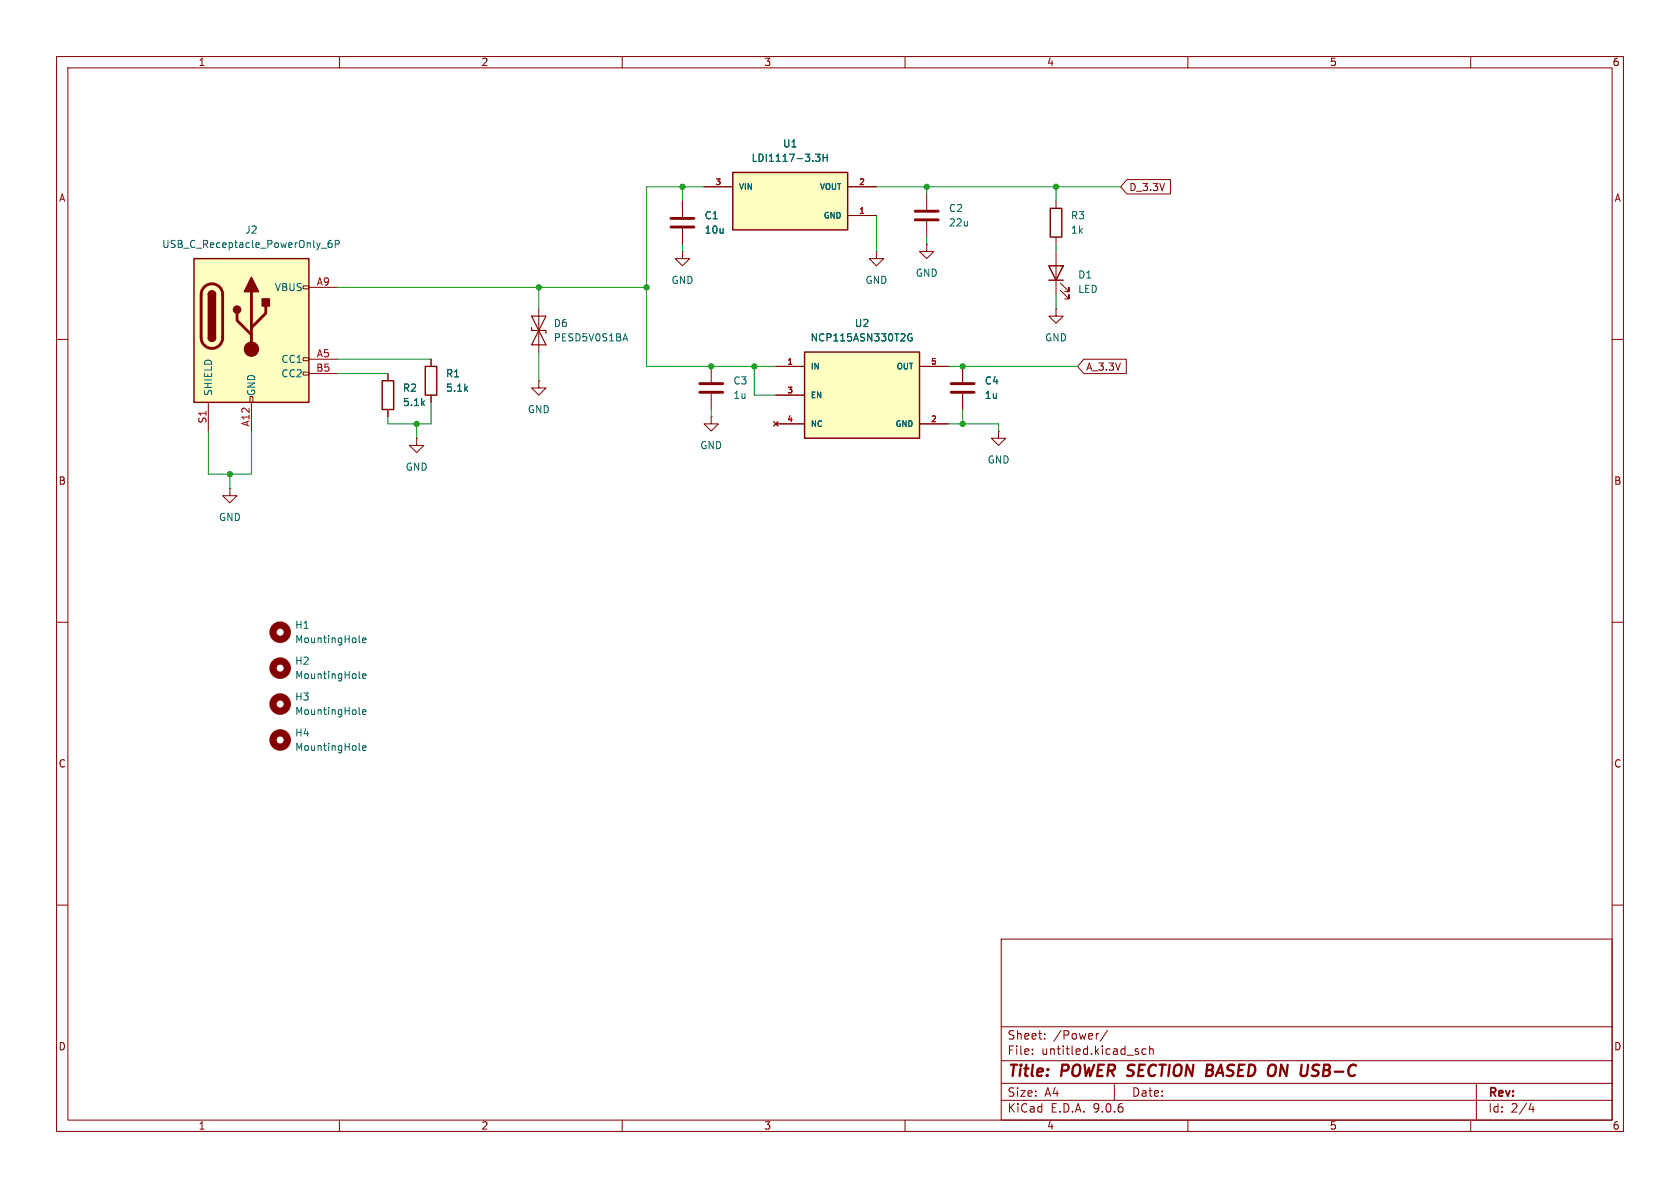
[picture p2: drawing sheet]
(kicad_sch
 (version 20250114)
 (generator "eeschema")
 (generator_version "9.0")
 (paper "A4")
 (title_block
  (title "POWER SECTION BASED ON USB-C"))
 (lib_symbols
  (symbol "Connector:USB_C_Receptacle_PowerOnly_6P"
   (pin_names
    (offset 1.016)) (exclude_from_sim no) (in_bom yes) (on_board yes)
   (property "Reference" "J" (at 0 16.51 0) (effects (font (size 1.27 1.27)) (justify bottom)))
   (property "Value" "USB_C_Receptacle_PowerOnly_6P" (at 0 13.97 0) (effects (font (size 1.27 1.27)) (justify bottom)))
   (property "Footprint" "" (at 3.81 2.54 0) (effects (font (size 1.27 1.27)) (hide yes)))
   (property "Datasheet" "https://www.usb.org/sites/default/files/documents/usb_type-c.zip" (at 0 0 0) (effects (font (size 1.27 1.27)) (hide yes)))
   (property "Description" "USB Power-Only 6P Type-C Receptacle connector" (at 0 0 0) (effects (font (size 1.27 1.27)) (hide yes)))
   (symbol "USB_C_Receptacle_PowerOnly_6P_0_0"
    (rectangle (start -0.254 -12.7) (end 0.254 -11.684) (stroke (width 0) (type default)) (fill (type none)))
    (rectangle (start 10.16 7.874) (end 9.144 7.366) (stroke (width 0) (type default)) (fill (type none)))
    (rectangle (start 10.16 -4.826) (end 9.144 -5.334) (stroke (width 0) (type default)) (fill (type none)))
    (rectangle (start 10.16 -7.366) (end 9.144 -7.874) (stroke (width 0) (type default)) (fill (type none))))
   (symbol "USB_C_Receptacle_PowerOnly_6P_0_1"
    (rectangle (start -10.16 12.7) (end 10.16 -12.7) (stroke (width 0.254) (type default)) (fill (type background)))
    (polyline (pts (xy -8.89 -1.27) (xy -8.89 6.35)) (stroke (width 0.508) (type default)) (fill (type none)))
    (rectangle (start -7.62 -1.27) (end -6.35 6.35) (stroke (width 0.254) (type default)) (fill (type outline)))
    (arc (start -7.62 6.35) (mid -6.985 6.9823) (end -6.35 6.35) (stroke (width 0.254) (type default)) (fill (type none)))
    (arc (start -7.62 6.35) (mid -6.985 6.9823) (end -6.35 6.35) (stroke (width 0.254) (type default)) (fill (type outline)))
    (arc (start -8.89 6.35) (mid -6.985 8.2467) (end -5.08 6.35) (stroke (width 0.508) (type default)) (fill (type none)))
    (arc (start -5.08 -1.27) (mid -6.985 -3.1667) (end -8.89 -1.27) (stroke (width 0.508) (type default)) (fill (type none)))
    (arc (start -6.35 -1.27) (mid -6.985 -1.9023) (end -7.62 -1.27) (stroke (width 0.254) (type default)) (fill (type none)))
    (arc (start -6.35 -1.27) (mid -6.985 -1.9023) (end -7.62 -1.27) (stroke (width 0.254) (type default)) (fill (type outline)))
    (polyline (pts (xy -5.08 6.35) (xy -5.08 -1.27)) (stroke (width 0.508) (type default)) (fill (type none)))
    (circle (center -2.54 3.683) (radius 0.635) (stroke (width 0.254) (type default)) (fill (type outline)))
    (polyline (pts (xy -1.27 6.858) (xy 0 9.398) (xy 1.27 6.858) (xy -1.27 6.858)) (stroke (width 0.254) (type default)) (fill (type outline)))
    (polyline (pts (xy 0 0.508) (xy 2.54 3.048) (xy 2.54 4.318)) (stroke (width 0.508) (type default)) (fill (type none)))
    (polyline (pts (xy 0 -0.762) (xy -2.54 1.778) (xy -2.54 3.048)) (stroke (width 0.508) (type default)) (fill (type none)))
    (polyline (pts (xy 0 -3.302) (xy 0 6.858)) (stroke (width 0.508) (type default)) (fill (type none)))
    (circle (center 0 -3.302) (radius 1.27) (stroke (width 0) (type default)) (fill (type outline)))
    (rectangle (start 1.905 4.318) (end 3.175 5.588) (stroke (width 0.254) (type default)) (fill (type outline))))
   (symbol "USB_C_Receptacle_PowerOnly_6P_1_1"
    (pin passive line (at -7.62 -17.78 90) (length 5.08) (name "SHIELD" (effects (font (size 1.27 1.27)))) (number "S1" (effects (font (size 1.27 1.27)))))
    (pin passive line (at 0 -17.78 90) (length 5.08) (name "GND" (effects (font (size 1.27 1.27)))) (number "A12" (effects (font (size 1.27 1.27)))))
    (pin passive line (at 0 -17.78 90) (length 5.08) (hide yes) (name "GND" (effects (font (size 1.27 1.27)))) (number "B12" (effects (font (size 1.27 1.27)))))
    (pin passive line (at 15.24 7.62 180) (length 5.08) (name "VBUS" (effects (font (size 1.27 1.27)))) (number "A9" (effects (font (size 1.27 1.27)))))
    (pin passive line (at 15.24 7.62 180) (length 5.08) (hide yes) (name "VBUS" (effects (font (size 1.27 1.27)))) (number "B9" (effects (font (size 1.27 1.27)))))
    (pin bidirectional line (at 15.24 -5.08 180) (length 5.08) (name "CC1" (effects (font (size 1.27 1.27)))) (number "A5" (effects (font (size 1.27 1.27)))))
    (pin bidirectional line (at 15.24 -7.62 180) (length 5.08) (name "CC2" (effects (font (size 1.27 1.27)))) (number "B5" (effects (font (size 1.27 1.27))))))
   (embedded_fonts no))
  (symbol "Device:C"
   (pin_numbers (hide yes))
   (pin_names
    (offset 0.254)) (exclude_from_sim no) (in_bom yes) (on_board yes)
   (property "Reference" "C" (at 0.635 2.54 0) (effects (font (size 1.27 1.27)) (justify left)))
   (property "Value" "C" (at 0.635 -2.54 0) (effects (font (size 1.27 1.27)) (justify left)))
   (property "Footprint" "" (at 0.9652 -3.81 0) (effects (font (size 1.27 1.27)) (hide yes)))
   (property "Datasheet" "~" (at 0 0 0) (effects (font (size 1.27 1.27)) (hide yes)))
   (property "Description" "Unpolarized capacitor" (at 0 0 0) (effects (font (size 1.27 1.27)) (hide yes)))
   (symbol "C_0_1"
    (polyline (pts (xy -2.032 0.762) (xy 2.032 0.762)) (stroke (width 0.508) (type default)) (fill (type none)))
    (polyline (pts (xy -2.032 -0.762) (xy 2.032 -0.762)) (stroke (width 0.508) (type default)) (fill (type none))))
   (symbol "C_1_1"
    (pin passive line (at 0 3.81 270) (length 2.794) (name "~" (effects (font (size 1.27 1.27)))) (number "1" (effects (font (size 1.27 1.27)))))
    (pin passive line (at 0 -3.81 90) (length 2.794) (name "~" (effects (font (size 1.27 1.27)))) (number "2" (effects (font (size 1.27 1.27))))))
   (embedded_fonts no))
  (symbol "Device:LED"
   (pin_numbers (hide yes))
   (pin_names
    (offset 1.016) (hide yes)) (exclude_from_sim no) (in_bom yes) (on_board yes)
   (property "Reference" "D" (at 0 2.54 0) (effects (font (size 1.27 1.27))))
   (property "Value" "LED" (at 0 -2.54 0) (effects (font (size 1.27 1.27))))
   (property "Footprint" "" (at 0 0 0) (effects (font (size 1.27 1.27)) (hide yes)))
   (property "Datasheet" "~" (at 0 0 0) (effects (font (size 1.27 1.27)) (hide yes)))
   (property "Description" "Light emitting diode" (at 0 0 0) (effects (font (size 1.27 1.27)) (hide yes)))
   (property "Sim.Pins" "1=K 2=A" (at 0 0 0) (effects (font (size 1.27 1.27)) (hide yes)))
   (symbol "LED_0_1"
    (polyline (pts (xy -3.048 -0.762) (xy -4.572 -2.286) (xy -3.81 -2.286) (xy -4.572 -2.286) (xy -4.572 -1.524)) (stroke (width 0) (type default)) (fill (type none)))
    (polyline (pts (xy -1.778 -0.762) (xy -3.302 -2.286) (xy -2.54 -2.286) (xy -3.302 -2.286) (xy -3.302 -1.524)) (stroke (width 0) (type default)) (fill (type none)))
    (polyline (pts (xy -1.27 0) (xy 1.27 0)) (stroke (width 0) (type default)) (fill (type none)))
    (polyline (pts (xy -1.27 -1.27) (xy -1.27 1.27)) (stroke (width 0.254) (type default)) (fill (type none)))
    (polyline (pts (xy 1.27 -1.27) (xy 1.27 1.27) (xy -1.27 0) (xy 1.27 -1.27)) (stroke (width 0.254) (type default)) (fill (type none))))
   (symbol "LED_1_1"
    (pin passive line (at -3.81 0 0) (length 2.54) (name "K" (effects (font (size 1.27 1.27)))) (number "1" (effects (font (size 1.27 1.27)))))
    (pin passive line (at 3.81 0 180) (length 2.54) (name "A" (effects (font (size 1.27 1.27)))) (number "2" (effects (font (size 1.27 1.27))))))
   (embedded_fonts no))
  (symbol "Device:R"
   (pin_numbers (hide yes))
   (pin_names
    (offset 0)) (exclude_from_sim no) (in_bom yes) (on_board yes)
   (property "Reference" "R" (at 2.032 0 90) (effects (font (size 1.27 1.27))))
   (property "Value" "R" (at 0 0 90) (effects (font (size 1.27 1.27))))
   (property "Footprint" "" (at -1.778 0 90) (effects (font (size 1.27 1.27)) (hide yes)))
   (property "Datasheet" "~" (at 0 0 0) (effects (font (size 1.27 1.27)) (hide yes)))
   (property "Description" "Resistor" (at 0 0 0) (effects (font (size 1.27 1.27)) (hide yes)))
   (symbol "R_0_1"
    (rectangle (start -1.016 -2.54) (end 1.016 2.54) (stroke (width 0.254) (type default)) (fill (type none))))
   (symbol "R_1_1"
    (pin passive line (at 0 3.81 270) (length 1.27) (name "~" (effects (font (size 1.27 1.27)))) (number "1" (effects (font (size 1.27 1.27)))))
    (pin passive line (at 0 -3.81 90) (length 1.27) (name "~" (effects (font (size 1.27 1.27)))) (number "2" (effects (font (size 1.27 1.27))))))
   (embedded_fonts no))
  (symbol "Diode:SD05_SOD323"
   (pin_numbers (hide yes))
   (pin_names
    (offset 1.016) (hide yes)) (exclude_from_sim no) (in_bom yes) (on_board yes)
   (property "Reference" "D" (at 0 2.54 0) (effects (font (size 1.27 1.27))))
   (property "Value" "SD05_SOD323" (at 0 -2.54 0) (effects (font (size 1.27 1.27))))
   (property "Footprint" "Diode_SMD:D_SOD-323" (at 0 -5.08 0) (effects (font (size 1.27 1.27)) (hide yes)))
   (property "Datasheet" "https://www.littelfuse.com/~/media/electronics/datasheets/tvs_diode_arrays/littelfuse_tvs_diode_array_sd_c_datasheet.pdf.pdf" (at 0 0 0) (effects (font (size 1.27 1.27)) (hide yes)))
   (property "Description" "5V, 450W Discrete Bidirectional TVS Diode, SOD-323" (at 0 0 0) (effects (font (size 1.27 1.27)) (hide yes)))
   (symbol "SD05_SOD323_0_1"
    (polyline (pts (xy -2.54 -1.27) (xy 0 0) (xy -2.54 1.27) (xy -2.54 -1.27)) (stroke (width 0.2032) (type default)) (fill (type none)))
    (polyline (pts (xy 0.508 1.27) (xy 0 1.27) (xy 0 -1.27) (xy -0.508 -1.27)) (stroke (width 0.2032) (type default)) (fill (type none)))
    (polyline (pts (xy 1.27 0) (xy -1.27 0)) (stroke (width 0) (type default)) (fill (type none)))
    (polyline (pts (xy 2.54 1.27) (xy 2.54 -1.27) (xy 0 0) (xy 2.54 1.27)) (stroke (width 0.2032) (type default)) (fill (type none))))
   (symbol "SD05_SOD323_1_1"
    (pin passive line (at -3.81 0 0) (length 2.54) (name "A1" (effects (font (size 1.27 1.27)))) (number "1" (effects (font (size 1.27 1.27)))))
    (pin passive line (at 3.81 0 180) (length 2.54) (name "A2" (effects (font (size 1.27 1.27)))) (number "2" (effects (font (size 1.27 1.27))))))
   (embedded_fonts no))
  (symbol "LDI1117-3.3H:LDI1117-3.3H"
   (pin_names
    (offset 1.016)) (exclude_from_sim no) (in_bom yes) (on_board yes)
   (property "Reference" "U" (at -10.16 5.588 0) (effects (font (size 1.27 1.27)) (justify left bottom)))
   (property "Value" "LDI1117-3.3H" (at -10.16 -7.62 0) (effects (font (size 1.27 1.27)) (justify left bottom)))
   (property "Footprint" "LDI1117-3.3H:SOT230P700X165-4N" (at 0 0 0) (effects (font (size 1.27 1.27)) (justify bottom) (hide yes)))
   (property "Datasheet" "" (at 0 0 0) (effects (font (size 1.27 1.27)) (hide yes)))
   (property "Description" "" (at 0 0 0) (effects (font (size 1.27 1.27)) (hide yes)))
   (property "MF" "Diotec" (at 0 0 0) (effects (font (size 1.27 1.27)) (justify bottom) (hide yes)))
   (property "SNAPEDA_PACKAGE_ID" "121820" (at 0 0 0) (effects (font (size 1.27 1.27)) (justify bottom) (hide yes)))
   (property "Package" "SOT-223 Diotec" (at 0 0 0) (effects (font (size 1.27 1.27)) (justify bottom) (hide yes)))
   (property "Price" "None" (at 0 0 0) (effects (font (size 1.27 1.27)) (justify bottom) (hide yes)))
   (property "Check_prices" "https://www.snapeda.com/parts/LDI1117-3.3H/Diotec/view-part/?ref=eda" (at 0 0 0) (effects (font (size 1.27 1.27)) (justify bottom) (hide yes)))
   (property "STANDARD" "Manufacturer Recommendations" (at 0 0 0) (effects (font (size 1.27 1.27)) (justify bottom) (hide yes)))
   (property "PARTREV" "N/A" (at 0 0 0) (effects (font (size 1.27 1.27)) (justify bottom) (hide yes)))
   (property "SnapEDA_Link" "https://www.snapeda.com/parts/LDI1117-3.3H/Diotec/view-part/?ref=snap" (at 0 0 0) (effects (font (size 1.27 1.27)) (justify bottom) (hide yes)))
   (property "MP" "LDI1117-3.3H" (at 0 0 0) (effects (font (size 1.27 1.27)) (justify bottom) (hide yes)))
   (property "Purchase-URL" "https://www.snapeda.com/api/url_track_click_mouser/?unipart_id=6296064&manufacturer=Diotec&part_name=LDI1117-3.3H&search_term=ldi1117-3.3h" (at 0 0 0) (effects (font (size 1.27 1.27)) (justify bottom) (hide yes)))
   (property "Description_1" "LDO, SOT-223, 20V, 3.267V, 3.333V, 125°C, 5mA" (at 0 0 0) (effects (font (size 1.27 1.27)) (justify bottom) (hide yes)))
   (property "MANUFACTURER" "Diotec Semiconductor" (at 0 0 0) (effects (font (size 1.27 1.27)) (justify bottom) (hide yes)))
   (property "Availability" "In Stock" (at 0 0 0) (effects (font (size 1.27 1.27)) (justify bottom) (hide yes)))
   (property "MAXIMUM_PACKAGE_HEIGHT" "1.65 mm" (at 0 0 0) (effects (font (size 1.27 1.27)) (justify bottom) (hide yes)))
   (symbol "LDI1117-3.3H_0_0"
    (rectangle (start -10.16 -5.08) (end 10.16 5.08) (stroke (width 0.254) (type default)) (fill (type background)))
    (pin input line (at -15.24 2.54 0) (length 5.08) (name "VIN" (effects (font (size 1.016 1.016)))) (number "3" (effects (font (size 1.016 1.016)))))
    (pin output line (at 15.24 2.54 180) (length 5.08) (name "VOUT" (effects (font (size 1.016 1.016)))) (number "2" (effects (font (size 1.016 1.016)))))
    (pin output line (at 15.24 2.54 180) (length 5.08) (hide yes) (name "VOUT" (effects (font (size 1.016 1.016)))) (number "4" (effects (font (size 1.016 1.016)))))
    (pin power_in line (at 15.24 -2.54 180) (length 5.08) (name "GND" (effects (font (size 1.016 1.016)))) (number "1" (effects (font (size 1.016 1.016))))))
   (embedded_fonts no))
  (symbol "Mechanical:MountingHole"
   (pin_names
    (offset 1.016)) (exclude_from_sim no) (in_bom no) (on_board yes)
   (property "Reference" "H" (at 0 5.08 0) (effects (font (size 1.27 1.27))))
   (property "Value" "MountingHole" (at 0 3.175 0) (effects (font (size 1.27 1.27))))
   (property "Footprint" "" (at 0 0 0) (effects (font (size 1.27 1.27)) (hide yes)))
   (property "Datasheet" "~" (at 0 0 0) (effects (font (size 1.27 1.27)) (hide yes)))
   (property "Description" "Mounting Hole without connection" (at 0 0 0) (effects (font (size 1.27 1.27)) (hide yes)))
   (symbol "MountingHole_0_1"
    (circle (center 0 0) (radius 1.27) (stroke (width 1.27) (type default)) (fill (type none))))
   (embedded_fonts no))
  (symbol "NCP115ASN330T2G:NCP115ASN330T2G"
   (pin_names
    (offset 1.016)) (exclude_from_sim no) (in_bom yes) (on_board yes)
   (property "Reference" "U" (at -10.16 8.382 0) (effects (font (size 1.27 1.27)) (justify left bottom)))
   (property "Value" "NCP115ASN330T2G" (at -10.16 -10.16 0) (effects (font (size 1.27 1.27)) (justify left bottom)))
   (property "Footprint" "NCP115ASN330T2G:SOT95P275X110-5N" (at 0 0 0) (effects (font (size 1.27 1.27)) (justify bottom) (hide yes)))
   (property "Datasheet" "" (at 0 0 0) (effects (font (size 1.27 1.27)) (hide yes)))
   (property "Description" "" (at 0 0 0) (effects (font (size 1.27 1.27)) (hide yes)))
   (property "MF" "ON Semiconductor" (at 0 0 0) (effects (font (size 1.27 1.27)) (justify bottom) (hide yes)))
   (property "MAXIMUM_PACKAGE_HEIGHT" "1.1mm" (at 0 0 0) (effects (font (size 1.27 1.27)) (justify bottom) (hide yes)))
   (property "Package" "TSOP-5 ON Semiconductor" (at 0 0 0) (effects (font (size 1.27 1.27)) (justify bottom) (hide yes)))
   (property "Price" "None" (at 0 0 0) (effects (font (size 1.27 1.27)) (justify bottom) (hide yes)))
   (property "Check_prices" "https://www.snapeda.com/parts/NCP115ASN330T2G/Onsemi/view-part/?ref=eda" (at 0 0 0) (effects (font (size 1.27 1.27)) (justify bottom) (hide yes)))
   (property "STANDARD" "IPC-7351B" (at 0 0 0) (effects (font (size 1.27 1.27)) (justify bottom) (hide yes)))
   (property "PARTREV" "5" (at 0 0 0) (effects (font (size 1.27 1.27)) (justify bottom) (hide yes)))
   (property "SnapEDA_Link" "https://www.snapeda.com/parts/NCP115ASN330T2G/Onsemi/view-part/?ref=snap" (at 0 0 0) (effects (font (size 1.27 1.27)) (justify bottom) (hide yes)))
   (property "MP" "NCP115ASN330T2G" (at 0 0 0) (effects (font (size 1.27 1.27)) (justify bottom) (hide yes)))
   (property "Purchase-URL" "https://www.snapeda.com/api/url_track_click_mouser/?unipart_id=3605646&manufacturer=ON Semiconductor&part_name=NCP115ASN330T2G&search_term=ncp115asn330" (at 0 0 0) (effects (font (size 1.27 1.27)) (justify bottom) (hide yes)))
   (property "Description_1" "Linear Voltage Regulator IC Positive Fixed 1 Output  300mA 5-TSOP" (at 0 0 0) (effects (font (size 1.27 1.27)) (justify bottom) (hide yes)))
   (property "Availability" "In Stock" (at 0 0 0) (effects (font (size 1.27 1.27)) (justify bottom) (hide yes)))
   (property "MANUFACTURER" "Onsemi" (at 0 0 0) (effects (font (size 1.27 1.27)) (justify bottom) (hide yes)))
   (symbol "NCP115ASN330T2G_0_0"
    (rectangle (start -10.16 -7.62) (end 10.16 7.62) (stroke (width 0.254) (type default)) (fill (type background)))
    (pin input line (at -15.24 5.08 0) (length 5.08) (name "IN" (effects (font (size 1.016 1.016)))) (number "1" (effects (font (size 1.016 1.016)))))
    (pin input line (at -15.24 0 0) (length 5.08) (name "EN" (effects (font (size 1.016 1.016)))) (number "3" (effects (font (size 1.016 1.016)))))
    (pin no_connect line (at -15.24 -5.08 0) (length 5.08) (name "NC" (effects (font (size 1.016 1.016)))) (number "4" (effects (font (size 1.016 1.016)))))
    (pin output line (at 15.24 5.08 180) (length 5.08) (name "OUT" (effects (font (size 1.016 1.016)))) (number "5" (effects (font (size 1.016 1.016)))))
    (pin power_in line (at 15.24 -5.08 180) (length 5.08) (name "GND" (effects (font (size 1.016 1.016)))) (number "2" (effects (font (size 1.016 1.016))))))
   (embedded_fonts no))
  (symbol "power:GND"
   (power)
   (pin_numbers (hide yes))
   (pin_names
    (offset 0) (hide yes)) (exclude_from_sim no) (in_bom yes) (on_board yes)
   (property "Reference" "#PWR" (at 0 -6.35 0) (effects (font (size 1.27 1.27)) (hide yes)))
   (property "Value" "GND" (at 0 -3.81 0) (effects (font (size 1.27 1.27))))
   (property "Footprint" "" (at 0 0 0) (effects (font (size 1.27 1.27)) (hide yes)))
   (property "Datasheet" "" (at 0 0 0) (effects (font (size 1.27 1.27)) (hide yes)))
   (property "Description" "Power symbol creates a global label with name \"GND\" , ground" (at 0 0 0) (effects (font (size 1.27 1.27)) (hide yes)))
   (symbol "GND_0_1"
    (polyline (pts (xy 0 0) (xy 0 -1.27) (xy 1.27 -1.27) (xy 0 -2.54) (xy -1.27 -1.27) (xy 0 -1.27)) (stroke (width 0) (type default)) (fill (type none))))
   (symbol "GND_1_1"
    (pin power_in line (at 0 0 270) (length 0) (name "~" (effects (font (size 1.27 1.27)))) (number "1" (effects (font (size 1.27 1.27))))))
   (embedded_fonts no)))
 (junction
  (at 133.35 64.77)
  (diameter 0)
  (color 0 0 0 0))
 (junction
  (at 73.66 74.93)
  (diameter 0)
  (color 0 0 0 0))
 (junction
  (at 40.64 83.82)
  (diameter 0)
  (color 0 0 0 0))
 (junction
  (at 170.18 74.93)
  (diameter 0)
  (color 0 0 0 0))
 (junction
  (at 170.18 64.77)
  (diameter 0)
  (color 0 0 0 0))
 (junction
  (at 186.69 33.02)
  (diameter 0)
  (color 0 0 0 0))
 (junction
  (at 120.65 33.02)
  (diameter 0)
  (color 0 0 0 0))
 (junction
  (at 125.73 64.77)
  (diameter 0)
  (color 0 0 0 0))
 (junction
  (at 114.3 50.8)
  (diameter 0)
  (color 0 0 0 0))
 (junction
  (at 163.83 33.02)
  (diameter 0)
  (color 0 0 0 0))
 (junction
  (at 95.25 50.8)
  (diameter 0)
  (color 0 0 0 0))
 (wire
  (pts (xy 76.2 71.12) (xy 76.2 74.93))
  (stroke (width 0) (type default)))
 (wire
  (pts (xy 120.65 43.18) (xy 120.65 44.45))
  (stroke (width 0) (type default)))
 (wire
  (pts (xy 73.66 74.93) (xy 76.2 74.93))
  (stroke (width 0) (type default)))
 (wire
  (pts (xy 170.18 64.77) (xy 190.5 64.77))
  (stroke (width 0) (type default)))
 (wire
  (pts (xy 44.45 76.2) (xy 44.45 83.82))
  (stroke (width 0) (type default)))
 (wire
  (pts (xy 167.64 74.93) (xy 170.18 74.93))
  (stroke (width 0) (type default)))
 (wire
  (pts (xy 59.69 66.04) (xy 68.58 66.04))
  (stroke (width 0) (type default)))
 (wire
  (pts (xy 68.58 73.66) (xy 68.58 74.93))
  (stroke (width 0) (type default)))
 (wire
  (pts (xy 36.83 76.2) (xy 36.83 83.82))
  (stroke (width 0) (type default)))
 (wire
  (pts (xy 170.18 72.39) (xy 170.18 74.93))
  (stroke (width 0) (type default)))
 (wire
  (pts (xy 114.3 64.77) (xy 125.73 64.77))
  (stroke (width 0) (type default)))
 (wire
  (pts (xy 59.69 50.8) (xy 95.25 50.8))
  (stroke (width 0) (type default)))
 (wire
  (pts (xy 59.69 63.5) (xy 76.2 63.5))
  (stroke (width 0) (type default)))
 (wire
  (pts (xy 163.83 33.02) (xy 163.83 34.29))
  (stroke (width 0) (type default)))
 (wire
  (pts (xy 186.69 33.02) (xy 198.12 33.02))
  (stroke (width 0) (type default)))
 (wire
  (pts (xy 120.65 33.02) (xy 124.46 33.02))
  (stroke (width 0) (type default)))
 (wire
  (pts (xy 133.35 69.85) (xy 137.16 69.85))
  (stroke (width 0) (type default)))
 (wire
  (pts (xy 186.69 52.07) (xy 186.69 54.61))
  (stroke (width 0) (type default)))
 (wire
  (pts (xy 95.25 62.23) (xy 95.25 67.31))
  (stroke (width 0) (type default)))
 (wire
  (pts (xy 133.35 64.77) (xy 133.35 69.85))
  (stroke (width 0) (type default)))
 (wire
  (pts (xy 95.25 50.8) (xy 95.25 54.61))
  (stroke (width 0) (type default)))
 (wire
  (pts (xy 154.94 33.02) (xy 163.83 33.02))
  (stroke (width 0) (type default)))
 (wire
  (pts (xy 176.53 74.93) (xy 176.53 76.2))
  (stroke (width 0) (type default)))
 (wire
  (pts (xy 68.58 74.93) (xy 73.66 74.93))
  (stroke (width 0) (type default)))
 (wire
  (pts (xy 186.69 33.02) (xy 186.69 35.56))
  (stroke (width 0) (type default)))
 (wire
  (pts (xy 73.66 74.93) (xy 73.66 77.47))
  (stroke (width 0) (type default)))
 (wire
  (pts (xy 170.18 64.77) (xy 167.64 64.77))
  (stroke (width 0) (type default)))
 (wire
  (pts (xy 154.94 38.1) (xy 154.94 44.45))
  (stroke (width 0) (type default)))
 (wire
  (pts (xy 40.64 83.82) (xy 44.45 83.82))
  (stroke (width 0) (type default)))
 (wire
  (pts (xy 163.83 33.02) (xy 186.69 33.02))
  (stroke (width 0) (type default)))
 (wire
  (pts (xy 36.83 83.82) (xy 40.64 83.82))
  (stroke (width 0) (type default)))
 (wire
  (pts (xy 114.3 50.8) (xy 114.3 64.77))
  (stroke (width 0) (type default)))
 (wire
  (pts (xy 133.35 64.77) (xy 137.16 64.77))
  (stroke (width 0) (type default)))
 (wire
  (pts (xy 125.73 64.77) (xy 133.35 64.77))
  (stroke (width 0) (type default)))
 (wire
  (pts (xy 95.25 50.8) (xy 114.3 50.8))
  (stroke (width 0) (type default)))
 (wire
  (pts (xy 120.65 35.56) (xy 120.65 33.02))
  (stroke (width 0) (type default)))
 (wire
  (pts (xy 125.73 72.39) (xy 125.73 73.66))
  (stroke (width 0) (type default)))
 (wire
  (pts (xy 114.3 33.02) (xy 114.3 50.8))
  (stroke (width 0) (type default)))
 (wire
  (pts (xy 114.3 33.02) (xy 120.65 33.02))
  (stroke (width 0) (type default)))
 (wire
  (pts (xy 40.64 83.82) (xy 40.64 86.36))
  (stroke (width 0) (type default)))
 (wire
  (pts (xy 163.83 41.91) (xy 163.83 43.18))
  (stroke (width 0) (type default)))
 (wire
  (pts (xy 170.18 74.93) (xy 176.53 74.93))
  (stroke (width 0) (type default)))
 (wire
  (pts (xy 186.69 43.18) (xy 186.69 44.45))
  (stroke (width 0) (type default)))
 (global_label "A_3.3V"
  (shape input)
  (at 190.5 64.77 0)
  (fields_autoplaced yes)
  (effects (font (size 1.27 1.27)) (justify left))
  (property "Intersheetrefs" "${INTERSHEET_REFS}" (at 199.6538 64.77 0) (effects (font (size 1.27 1.27)) (justify left) (hide yes))))
 (global_label "D_3.3V"
  (shape input)
  (at 198.12 33.02 0)
  (fields_autoplaced yes)
  (effects (font (size 1.27 1.27)) (justify left))
  (property "Intersheetrefs" "${INTERSHEET_REFS}" (at 207.4552 33.02 0) (effects (font (size 1.27 1.27)) (justify left) (hide yes))))
 (symbol
  (lib_id "Diode:SD05_SOD323")
  (at 95.25 58.42 90)
  (unit 1)
  (exclude_from_sim no)
  (in_bom yes)
  (on_board yes)
  (dnp no)
  (fields_autoplaced yes)
  (property "Reference" "D6" (at 97.79 57.1499 90) (effects (font (size 1.27 1.27)) (justify right)))
  (property "Value" "PESD5V0S1BA" (at 97.79 59.6899 90) (effects (font (size 1.27 1.27)) (justify right)))
  (property "Footprint" "Diode_SMD:D_SOD-323" (at 100.33 58.42 0) (effects (font (size 1.27 1.27)) (hide yes)))
  (property "Datasheet" "https://www.littelfuse.com/~/media/electronics/datasheets/tvs_diode_arrays/littelfuse_tvs_diode_array_sd_c_datasheet.pdf.pdf" (at 95.25 58.42 0) (effects (font (size 1.27 1.27)) (hide yes)))
  (property "Description" "5V, 450W Discrete Bidirectional TVS Diode, SOD-323" (at 95.25 58.42 0) (effects (font (size 1.27 1.27)) (hide yes)))
  (pin "2")
  (pin "1"))
 (symbol
  (lib_id "Device:C")
  (at 163.83 38.1 0)
  (unit 1)
  (exclude_from_sim no)
  (in_bom yes)
  (on_board yes)
  (dnp no)
  (fields_autoplaced yes)
  (property "Reference" "C2" (at 167.64 36.8299 0) (effects (font (size 1.27 1.27)) (justify left)))
  (property "Value" "22u" (at 167.64 39.3699 0) (effects (font (size 1.27 1.27)) (justify left)))
  (property "Footprint" "Capacitor_SMD:C_1206_3216Metric" (at 164.7952 41.91 0) (effects (font (size 1.27 1.27)) (hide yes)))
  (property "Datasheet" "~" (at 163.83 38.1 0) (effects (font (size 1.27 1.27)) (hide yes)))
  (property "Description" "Unpolarized capacitor" (at 163.83 38.1 0) (effects (font (size 1.27 1.27)) (hide yes)))
  (pin "1")
  (pin "2"))
 (symbol
  (lib_id "power:GND")
  (at 163.83 43.18 0)
  (unit 1)
  (exclude_from_sim no)
  (in_bom yes)
  (on_board yes)
  (dnp no)
  (fields_autoplaced yes)
  (property "Reference" "#PWR03" (at 163.83 49.53 0) (effects (font (size 1.27 1.27)) (hide yes)))
  (property "Value" "GND" (at 163.83 48.26 0) (effects (font (size 1.27 1.27))))
  (property "Footprint" "" (at 163.83 43.18 0) (effects (font (size 1.27 1.27)) (hide yes)))
  (property "Datasheet" "" (at 163.83 43.18 0) (effects (font (size 1.27 1.27)) (hide yes)))
  (property "Description" "Power symbol creates a global label with name \"GND\" , ground" (at 163.83 43.18 0) (effects (font (size 1.27 1.27)) (hide yes)))
  (pin "1"))
 (symbol
  (lib_id "Connector:USB_C_Receptacle_PowerOnly_6P")
  (at 44.45 58.42 0)
  (unit 1)
  (exclude_from_sim no)
  (in_bom yes)
  (on_board yes)
  (dnp no)
  (fields_autoplaced yes)
  (property "Reference" "J2" (at 44.45 40.64 0) (effects (font (size 1.27 1.27))))
  (property "Value" "USB_C_Receptacle_PowerOnly_6P" (at 44.45 43.18 0) (effects (font (size 1.27 1.27))))
  (property "Footprint" "Connector_USB:USB_C_Receptacle_GCT_USB4135-GF-A_6P_TopMnt_Horizontal" (at 48.26 55.88 0) (effects (font (size 1.27 1.27)) (hide yes)))
  (property "Datasheet" "https://www.usb.org/sites/default/files/documents/usb_type-c.zip" (at 44.45 58.42 0) (effects (font (size 1.27 1.27)) (hide yes)))
  (property "Description" "USB Power-Only 6P Type-C Receptacle connector" (at 44.45 58.42 0) (effects (font (size 1.27 1.27)) (hide yes)))
  (pin "S1")
  (pin "A12")
  (pin "B5")
  (pin "B9")
  (pin "A5")
  (pin "A9")
  (pin "B12"))
 (symbol
  (lib_id "power:GND")
  (at 73.66 77.47 0)
  (unit 1)
  (exclude_from_sim no)
  (in_bom yes)
  (on_board yes)
  (dnp no)
  (fields_autoplaced yes)
  (property "Reference" "#PWR02" (at 73.66 83.82 0) (effects (font (size 1.27 1.27)) (hide yes)))
  (property "Value" "GND" (at 73.66 82.55 0) (effects (font (size 1.27 1.27))))
  (property "Footprint" "" (at 73.66 77.47 0) (effects (font (size 1.27 1.27)) (hide yes)))
  (property "Datasheet" "" (at 73.66 77.47 0) (effects (font (size 1.27 1.27)) (hide yes)))
  (property "Description" "Power symbol creates a global label with name \"GND\" , ground" (at 73.66 77.47 0) (effects (font (size 1.27 1.27)) (hide yes)))
  (pin "1"))
 (symbol
  (lib_id "Device:C")
  (at 125.73 68.58 0)
  (unit 1)
  (exclude_from_sim no)
  (in_bom yes)
  (on_board yes)
  (dnp no)
  (fields_autoplaced yes)
  (property "Reference" "C3" (at 129.54 67.3099 0) (effects (font (size 1.27 1.27)) (justify left)))
  (property "Value" "1u" (at 129.54 69.8499 0) (effects (font (size 1.27 1.27)) (justify left)))
  (property "Footprint" "Capacitor_SMD:C_0805_2012Metric" (at 126.6952 72.39 0) (effects (font (size 1.27 1.27)) (hide yes)))
  (property "Datasheet" "~" (at 125.73 68.58 0) (effects (font (size 1.27 1.27)) (hide yes)))
  (property "Description" "Unpolarized capacitor" (at 125.73 68.58 0) (effects (font (size 1.27 1.27)) (hide yes)))
  (pin "2")
  (pin "1"))
 (symbol
  (lib_id "power:GND")
  (at 186.69 54.61 0)
  (unit 1)
  (exclude_from_sim no)
  (in_bom yes)
  (on_board yes)
  (dnp no)
  (fields_autoplaced yes)
  (property "Reference" "#PWR08" (at 186.69 60.96 0) (effects (font (size 1.27 1.27)) (hide yes)))
  (property "Value" "GND" (at 186.69 59.69 0) (effects (font (size 1.27 1.27))))
  (property "Footprint" "" (at 186.69 54.61 0) (effects (font (size 1.27 1.27)) (hide yes)))
  (property "Datasheet" "" (at 186.69 54.61 0) (effects (font (size 1.27 1.27)) (hide yes)))
  (property "Description" "Power symbol creates a global label with name \"GND\" , ground" (at 186.69 54.61 0) (effects (font (size 1.27 1.27)) (hide yes)))
  (pin "1"))
 (symbol
  (lib_id "Device:C")
  (at 120.65 39.37 0)
  (unit 1)
  (exclude_from_sim no)
  (in_bom yes)
  (on_board yes)
  (dnp no)
  (fields_autoplaced yes)
  (property "Reference" "C1" (at 124.46 38.0999 0) (effects (font (size 1.27 1.27)) (justify left)))
  (property "Value" "10u" (at 124.46 40.6399 0) (effects (font (size 1.27 1.27)) (justify left)))
  (property "Footprint" "Capacitor_SMD:C_1206_3216Metric" (at 121.6152 43.18 0) (effects (font (size 1.27 1.27)) (hide yes)))
  (property "Datasheet" "~" (at 120.65 39.37 0) (effects (font (size 1.27 1.27)) (hide yes)))
  (property "Description" "Unpolarized capacitor" (at 120.65 39.37 0) (effects (font (size 1.27 1.27)) (hide yes)))
  (pin "1")
  (pin "2"))
 (symbol
  (lib_id "Device:LED")
  (at 186.69 48.26 90)
  (unit 1)
  (exclude_from_sim no)
  (in_bom yes)
  (on_board yes)
  (dnp no)
  (fields_autoplaced yes)
  (property "Reference" "D1" (at 190.5 48.5774 90) (effects (font (size 1.27 1.27)) (justify right)))
  (property "Value" "LED" (at 190.5 51.1174 90) (effects (font (size 1.27 1.27)) (justify right)))
  (property "Footprint" "Capacitor_SMD:C_0805_2012Metric" (at 186.69 48.26 0) (effects (font (size 1.27 1.27)) (hide yes)))
  (property "Datasheet" "~" (at 186.69 48.26 0) (effects (font (size 1.27 1.27)) (hide yes)))
  (property "Description" "Light emitting diode" (at 186.69 48.26 0) (effects (font (size 1.27 1.27)) (hide yes)))
  (property "Sim.Pins" "1=K 2=A" (at 186.69 48.26 0) (effects (font (size 1.27 1.27)) (hide yes)))
  (pin "1")
  (pin "2"))
 (symbol
  (lib_id "power:GND")
  (at 125.73 73.66 0)
  (unit 1)
  (exclude_from_sim no)
  (in_bom yes)
  (on_board yes)
  (dnp no)
  (fields_autoplaced yes)
  (property "Reference" "#PWR06" (at 125.73 80.01 0) (effects (font (size 1.27 1.27)) (hide yes)))
  (property "Value" "GND" (at 125.73 78.74 0) (effects (font (size 1.27 1.27))))
  (property "Footprint" "" (at 125.73 73.66 0) (effects (font (size 1.27 1.27)) (hide yes)))
  (property "Datasheet" "" (at 125.73 73.66 0) (effects (font (size 1.27 1.27)) (hide yes)))
  (property "Description" "Power symbol creates a global label with name \"GND\" , ground" (at 125.73 73.66 0) (effects (font (size 1.27 1.27)) (hide yes)))
  (pin "1"))
 (symbol
  (lib_id "Mechanical:MountingHole")
  (at 49.53 124.46 0)
  (unit 1)
  (exclude_from_sim no)
  (in_bom no)
  (on_board yes)
  (dnp no)
  (fields_autoplaced yes)
  (property "Reference" "H3" (at 52.07 123.1899 0) (effects (font (size 1.27 1.27)) (justify left)))
  (property "Value" "MountingHole" (at 52.07 125.7299 0) (effects (font (size 1.27 1.27)) (justify left)))
  (property "Footprint" "MountingHole:MountingHole_2.2mm_M2" (at 49.53 124.46 0) (effects (font (size 1.27 1.27)) (hide yes)))
  (property "Datasheet" "~" (at 49.53 124.46 0) (effects (font (size 1.27 1.27)) (hide yes)))
  (property "Description" "Mounting Hole without connection" (at 49.53 124.46 0) (effects (font (size 1.27 1.27)) (hide yes))))
 (symbol
  (lib_id "Device:R")
  (at 186.69 39.37 0)
  (unit 1)
  (exclude_from_sim no)
  (in_bom yes)
  (on_board yes)
  (dnp no)
  (fields_autoplaced yes)
  (property "Reference" "R3" (at 189.23 38.0999 0) (effects (font (size 1.27 1.27)) (justify left)))
  (property "Value" "1k" (at 189.23 40.6399 0) (effects (font (size 1.27 1.27)) (justify left)))
  (property "Footprint" "Capacitor_SMD:C_0805_2012Metric" (at 184.912 39.37 90) (effects (font (size 1.27 1.27)) (hide yes)))
  (property "Datasheet" "~" (at 186.69 39.37 0) (effects (font (size 1.27 1.27)) (hide yes)))
  (property "Description" "Resistor" (at 186.69 39.37 0) (effects (font (size 1.27 1.27)) (hide yes)))
  (pin "2")
  (pin "1"))
 (symbol
  (lib_id "LDI1117-3.3H:LDI1117-3.3H")
  (at 139.7 35.56 0)
  (unit 1)
  (exclude_from_sim no)
  (in_bom yes)
  (on_board yes)
  (dnp no)
  (fields_autoplaced yes)
  (property "Reference" "U1" (at 139.7 25.4 0) (effects (font (size 1.27 1.27))))
  (property "Value" "LDI1117-3.3H" (at 139.7 27.94 0) (effects (font (size 1.27 1.27))))
  (property "Footprint" "LDI1117-3.3H:SOT230P700X165-4N" (at 139.7 35.56 0) (effects (font (size 1.27 1.27)) (justify bottom) (hide yes)))
  (property "Datasheet" "" (at 139.7 35.56 0) (effects (font (size 1.27 1.27)) (hide yes)))
  (property "Description" "" (at 139.7 35.56 0) (effects (font (size 1.27 1.27)) (hide yes)))
  (property "MF" "Diotec" (at 139.7 35.56 0) (effects (font (size 1.27 1.27)) (justify bottom) (hide yes)))
  (property "SNAPEDA_PACKAGE_ID" "121820" (at 139.7 35.56 0) (effects (font (size 1.27 1.27)) (justify bottom) (hide yes)))
  (property "Package" "SOT-223 Diotec" (at 139.7 35.56 0) (effects (font (size 1.27 1.27)) (justify bottom) (hide yes)))
  (property "Price" "None" (at 139.7 35.56 0) (effects (font (size 1.27 1.27)) (justify bottom) (hide yes)))
  (property "Check_prices" "https://www.snapeda.com/parts/LDI1117-3.3H/Diotec/view-part/?ref=eda" (at 139.7 35.56 0) (effects (font (size 1.27 1.27)) (justify bottom) (hide yes)))
  (property "STANDARD" "Manufacturer Recommendations" (at 139.7 35.56 0) (effects (font (size 1.27 1.27)) (justify bottom) (hide yes)))
  (property "PARTREV" "N/A" (at 139.7 35.56 0) (effects (font (size 1.27 1.27)) (justify bottom) (hide yes)))
  (property "SnapEDA_Link" "https://www.snapeda.com/parts/LDI1117-3.3H/Diotec/view-part/?ref=snap" (at 139.7 35.56 0) (effects (font (size 1.27 1.27)) (justify bottom) (hide yes)))
  (property "MP" "LDI1117-3.3H" (at 139.7 35.56 0) (effects (font (size 1.27 1.27)) (justify bottom) (hide yes)))
  (property "Purchase-URL" "https://www.snapeda.com/api/url_track_click_mouser/?unipart_id=6296064&manufacturer=Diotec&part_name=LDI1117-3.3H&search_term=ldi1117-3.3h" (at 139.7 35.56 0) (effects (font (size 1.27 1.27)) (justify bottom) (hide yes)))
  (property "Description_1" "LDO, SOT-223, 20V, 3.267V, 3.333V, 125°C, 5mA" (at 139.7 35.56 0) (effects (font (size 1.27 1.27)) (justify bottom) (hide yes)))
  (property "MANUFACTURER" "Diotec Semiconductor" (at 139.7 35.56 0) (effects (font (size 1.27 1.27)) (justify bottom) (hide yes)))
  (property "Availability" "In Stock" (at 139.7 35.56 0) (effects (font (size 1.27 1.27)) (justify bottom) (hide yes)))
  (property "MAXIMUM_PACKAGE_HEIGHT" "1.65 mm" (at 139.7 35.56 0) (effects (font (size 1.27 1.27)) (justify bottom) (hide yes)))
  (pin "2")
  (pin "3")
  (pin "1")
  (pin "4"))
 (symbol
  (lib_id "power:GND")
  (at 95.25 67.31 0)
  (unit 1)
  (exclude_from_sim no)
  (in_bom yes)
  (on_board yes)
  (dnp no)
  (fields_autoplaced yes)
  (property "Reference" "#PWR041" (at 95.25 73.66 0) (effects (font (size 1.27 1.27)) (hide yes)))
  (property "Value" "GND" (at 95.25 72.39 0) (effects (font (size 1.27 1.27))))
  (property "Footprint" "" (at 95.25 67.31 0) (effects (font (size 1.27 1.27)) (hide yes)))
  (property "Datasheet" "" (at 95.25 67.31 0) (effects (font (size 1.27 1.27)) (hide yes)))
  (property "Description" "Power symbol creates a global label with name \"GND\" , ground" (at 95.25 67.31 0) (effects (font (size 1.27 1.27)) (hide yes)))
  (pin "1"))
 (symbol
  (lib_id "power:GND")
  (at 176.53 76.2 0)
  (unit 1)
  (exclude_from_sim no)
  (in_bom yes)
  (on_board yes)
  (dnp no)
  (fields_autoplaced yes)
  (property "Reference" "#PWR07" (at 176.53 82.55 0) (effects (font (size 1.27 1.27)) (hide yes)))
  (property "Value" "GND" (at 176.53 81.28 0) (effects (font (size 1.27 1.27))))
  (property "Footprint" "" (at 176.53 76.2 0) (effects (font (size 1.27 1.27)) (hide yes)))
  (property "Datasheet" "" (at 176.53 76.2 0) (effects (font (size 1.27 1.27)) (hide yes)))
  (property "Description" "Power symbol creates a global label with name \"GND\" , ground" (at 176.53 76.2 0) (effects (font (size 1.27 1.27)) (hide yes)))
  (pin "1"))
 (symbol
  (lib_id "NCP115ASN330T2G:NCP115ASN330T2G")
  (at 152.4 69.85 0)
  (unit 1)
  (exclude_from_sim no)
  (in_bom yes)
  (on_board yes)
  (dnp no)
  (fields_autoplaced yes)
  (property "Reference" "U2" (at 152.4 57.15 0) (effects (font (size 1.27 1.27))))
  (property "Value" "NCP115ASN330T2G" (at 152.4 59.69 0) (effects (font (size 1.27 1.27))))
  (property "Footprint" "Package_SO:TSOP-5_1.65x3.05mm_P0.95mm" (at 152.4 69.85 0) (effects (font (size 1.27 1.27)) (justify bottom) (hide yes)))
  (property "Datasheet" "" (at 152.4 69.85 0) (effects (font (size 1.27 1.27)) (hide yes)))
  (property "Description" "" (at 152.4 69.85 0) (effects (font (size 1.27 1.27)) (hide yes)))
  (property "MF" "ON Semiconductor" (at 152.4 69.85 0) (effects (font (size 1.27 1.27)) (justify bottom) (hide yes)))
  (property "MAXIMUM_PACKAGE_HEIGHT" "1.1mm" (at 152.4 69.85 0) (effects (font (size 1.27 1.27)) (justify bottom) (hide yes)))
  (property "Package" "TSOP-5 ON Semiconductor" (at 152.4 69.85 0) (effects (font (size 1.27 1.27)) (justify bottom) (hide yes)))
  (property "Price" "None" (at 152.4 69.85 0) (effects (font (size 1.27 1.27)) (justify bottom) (hide yes)))
  (property "Check_prices" "https://www.snapeda.com/parts/NCP115ASN330T2G/Onsemi/view-part/?ref=eda" (at 152.4 69.85 0) (effects (font (size 1.27 1.27)) (justify bottom) (hide yes)))
  (property "STANDARD" "IPC-7351B" (at 152.4 69.85 0) (effects (font (size 1.27 1.27)) (justify bottom) (hide yes)))
  (property "PARTREV" "5" (at 152.4 69.85 0) (effects (font (size 1.27 1.27)) (justify bottom) (hide yes)))
  (property "SnapEDA_Link" "https://www.snapeda.com/parts/NCP115ASN330T2G/Onsemi/view-part/?ref=snap" (at 152.4 69.85 0) (effects (font (size 1.27 1.27)) (justify bottom) (hide yes)))
  (property "MP" "NCP115ASN330T2G" (at 152.4 69.85 0) (effects (font (size 1.27 1.27)) (justify bottom) (hide yes)))
  (property "Purchase-URL" "https://www.snapeda.com/api/url_track_click_mouser/?unipart_id=3605646&manufacturer=ON Semiconductor&part_name=NCP115ASN330T2G&search_term=ncp115asn330" (at 152.4 69.85 0) (effects (font (size 1.27 1.27)) (justify bottom) (hide yes)))
  (property "Description_1" "Linear Voltage Regulator IC Positive Fixed 1 Output  300mA 5-TSOP" (at 152.4 69.85 0) (effects (font (size 1.27 1.27)) (justify bottom) (hide yes)))
  (property "Availability" "In Stock" (at 152.4 69.85 0) (effects (font (size 1.27 1.27)) (justify bottom) (hide yes)))
  (property "MANUFACTURER" "Onsemi" (at 152.4 69.85 0) (effects (font (size 1.27 1.27)) (justify bottom) (hide yes)))
  (pin "3")
  (pin "5")
  (pin "1")
  (pin "4")
  (pin "2"))
 (symbol
  (lib_id "Device:R")
  (at 68.58 69.85 0)
  (unit 1)
  (exclude_from_sim no)
  (in_bom yes)
  (on_board yes)
  (dnp no)
  (fields_autoplaced yes)
  (property "Reference" "R2" (at 71.12 68.5799 0) (effects (font (size 1.27 1.27)) (justify left)))
  (property "Value" "5.1k" (at 71.12 71.1199 0) (effects (font (size 1.27 1.27)) (justify left)))
  (property "Footprint" "Capacitor_SMD:C_0805_2012Metric" (at 66.802 69.85 90) (effects (font (size 1.27 1.27)) (hide yes)))
  (property "Datasheet" "~" (at 68.58 69.85 0) (effects (font (size 1.27 1.27)) (hide yes)))
  (property "Description" "Resistor" (at 68.58 69.85 0) (effects (font (size 1.27 1.27)) (hide yes)))
  (pin "1")
  (pin "2"))
 (symbol
  (lib_id "Mechanical:MountingHole")
  (at 49.53 130.81 0)
  (unit 1)
  (exclude_from_sim no)
  (in_bom no)
  (on_board yes)
  (dnp no)
  (fields_autoplaced yes)
  (property "Reference" "H4" (at 52.07 129.5399 0) (effects (font (size 1.27 1.27)) (justify left)))
  (property "Value" "MountingHole" (at 52.07 132.0799 0) (effects (font (size 1.27 1.27)) (justify left)))
  (property "Footprint" "MountingHole:MountingHole_2.2mm_M2" (at 49.53 130.81 0) (effects (font (size 1.27 1.27)) (hide yes)))
  (property "Datasheet" "~" (at 49.53 130.81 0) (effects (font (size 1.27 1.27)) (hide yes)))
  (property "Description" "Mounting Hole without connection" (at 49.53 130.81 0) (effects (font (size 1.27 1.27)) (hide yes))))
 (symbol
  (lib_id "Device:R")
  (at 76.2 67.31 0)
  (unit 1)
  (exclude_from_sim no)
  (in_bom yes)
  (on_board yes)
  (dnp no)
  (fields_autoplaced yes)
  (property "Reference" "R1" (at 78.74 66.0399 0) (effects (font (size 1.27 1.27)) (justify left)))
  (property "Value" "5.1k" (at 78.74 68.5799 0) (effects (font (size 1.27 1.27)) (justify left)))
  (property "Footprint" "Capacitor_SMD:C_0805_2012Metric" (at 74.422 67.31 90) (effects (font (size 1.27 1.27)) (hide yes)))
  (property "Datasheet" "~" (at 76.2 67.31 0) (effects (font (size 1.27 1.27)) (hide yes)))
  (property "Description" "Resistor" (at 76.2 67.31 0) (effects (font (size 1.27 1.27)) (hide yes)))
  (pin "2")
  (pin "1"))
 (symbol
  (lib_id "power:GND")
  (at 40.64 86.36 0)
  (unit 1)
  (exclude_from_sim no)
  (in_bom yes)
  (on_board yes)
  (dnp no)
  (fields_autoplaced yes)
  (property "Reference" "#PWR01" (at 40.64 92.71 0) (effects (font (size 1.27 1.27)) (hide yes)))
  (property "Value" "GND" (at 40.64 91.44 0) (effects (font (size 1.27 1.27))))
  (property "Footprint" "" (at 40.64 86.36 0) (effects (font (size 1.27 1.27)) (hide yes)))
  (property "Datasheet" "" (at 40.64 86.36 0) (effects (font (size 1.27 1.27)) (hide yes)))
  (property "Description" "Power symbol creates a global label with name \"GND\" , ground" (at 40.64 86.36 0) (effects (font (size 1.27 1.27)) (hide yes)))
  (pin "1"))
 (symbol
  (lib_id "Mechanical:MountingHole")
  (at 49.53 111.76 0)
  (unit 1)
  (exclude_from_sim no)
  (in_bom no)
  (on_board yes)
  (dnp no)
  (fields_autoplaced yes)
  (property "Reference" "H1" (at 52.07 110.4899 0) (effects (font (size 1.27 1.27)) (justify left)))
  (property "Value" "MountingHole" (at 52.07 113.0299 0) (effects (font (size 1.27 1.27)) (justify left)))
  (property "Footprint" "MountingHole:MountingHole_2.2mm_M2" (at 49.53 111.76 0) (effects (font (size 1.27 1.27)) (hide yes)))
  (property "Datasheet" "~" (at 49.53 111.76 0) (effects (font (size 1.27 1.27)) (hide yes)))
  (property "Description" "Mounting Hole without connection" (at 49.53 111.76 0) (effects (font (size 1.27 1.27)) (hide yes))))
 (symbol
  (lib_id "power:GND")
  (at 154.94 44.45 0)
  (unit 1)
  (exclude_from_sim no)
  (in_bom yes)
  (on_board yes)
  (dnp no)
  (fields_autoplaced yes)
  (property "Reference" "#PWR05" (at 154.94 50.8 0) (effects (font (size 1.27 1.27)) (hide yes)))
  (property "Value" "GND" (at 154.94 49.53 0) (effects (font (size 1.27 1.27))))
  (property "Footprint" "" (at 154.94 44.45 0) (effects (font (size 1.27 1.27)) (hide yes)))
  (property "Datasheet" "" (at 154.94 44.45 0) (effects (font (size 1.27 1.27)) (hide yes)))
  (property "Description" "Power symbol creates a global label with name \"GND\" , ground" (at 154.94 44.45 0) (effects (font (size 1.27 1.27)) (hide yes)))
  (pin "1"))
 (symbol
  (lib_id "Device:C")
  (at 170.18 68.58 0)
  (unit 1)
  (exclude_from_sim no)
  (in_bom yes)
  (on_board yes)
  (dnp no)
  (fields_autoplaced yes)
  (property "Reference" "C4" (at 173.99 67.3099 0) (effects (font (size 1.27 1.27)) (justify left)))
  (property "Value" "1u" (at 173.99 69.8499 0) (effects (font (size 1.27 1.27)) (justify left)))
  (property "Footprint" "Capacitor_SMD:C_0805_2012Metric" (at 171.1452 72.39 0) (effects (font (size 1.27 1.27)) (hide yes)))
  (property "Datasheet" "~" (at 170.18 68.58 0) (effects (font (size 1.27 1.27)) (hide yes)))
  (property "Description" "Unpolarized capacitor" (at 170.18 68.58 0) (effects (font (size 1.27 1.27)) (hide yes)))
  (pin "2")
  (pin "1"))
 (symbol
  (lib_id "Mechanical:MountingHole")
  (at 49.53 118.11 0)
  (unit 1)
  (exclude_from_sim no)
  (in_bom no)
  (on_board yes)
  (dnp no)
  (fields_autoplaced yes)
  (property "Reference" "H2" (at 52.07 116.8399 0) (effects (font (size 1.27 1.27)) (justify left)))
  (property "Value" "MountingHole" (at 52.07 119.3799 0) (effects (font (size 1.27 1.27)) (justify left)))
  (property "Footprint" "MountingHole:MountingHole_2.2mm_M2" (at 49.53 118.11 0) (effects (font (size 1.27 1.27)) (hide yes)))
  (property "Datasheet" "~" (at 49.53 118.11 0) (effects (font (size 1.27 1.27)) (hide yes)))
  (property "Description" "Mounting Hole without connection" (at 49.53 118.11 0) (effects (font (size 1.27 1.27)) (hide yes))))
 (symbol
  (lib_id "power:GND")
  (at 120.65 44.45 0)
  (unit 1)
  (exclude_from_sim no)
  (in_bom yes)
  (on_board yes)
  (dnp no)
  (fields_autoplaced yes)
  (property "Reference" "#PWR04" (at 120.65 50.8 0) (effects (font (size 1.27 1.27)) (hide yes)))
  (property "Value" "GND" (at 120.65 49.53 0) (effects (font (size 1.27 1.27))))
  (property "Footprint" "" (at 120.65 44.45 0) (effects (font (size 1.27 1.27)) (hide yes)))
  (property "Datasheet" "" (at 120.65 44.45 0) (effects (font (size 1.27 1.27)) (hide yes)))
  (property "Description" "Power symbol creates a global label with name \"GND\" , ground" (at 120.65 44.45 0) (effects (font (size 1.27 1.27)) (hide yes)))
  (pin "1")))
